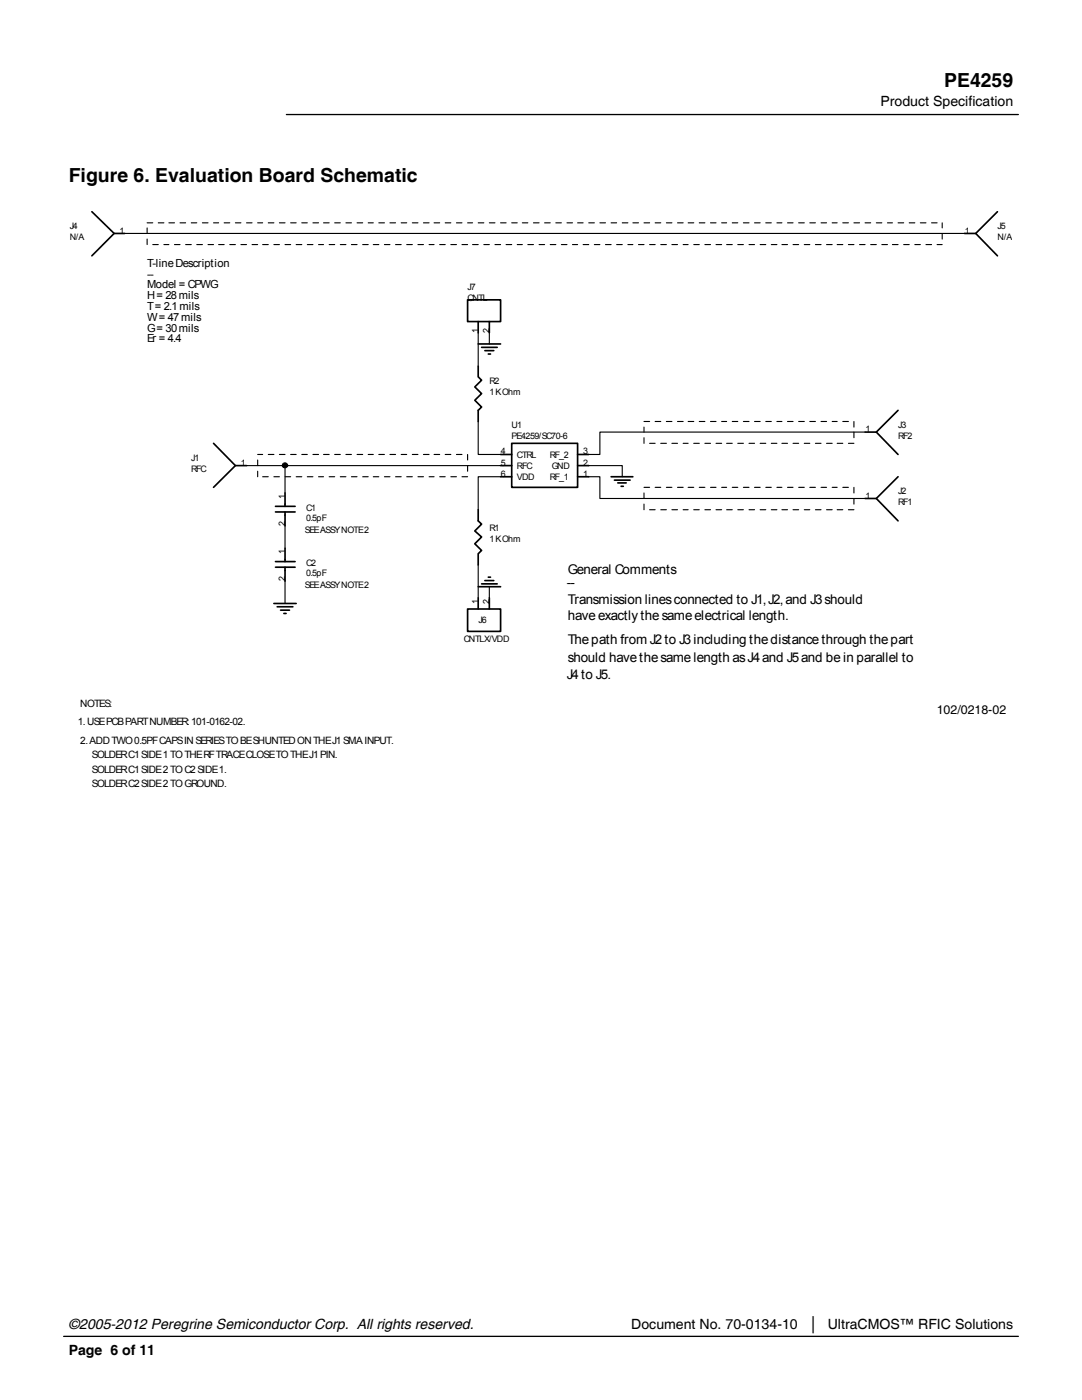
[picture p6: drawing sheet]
<svg xmlns="http://www.w3.org/2000/svg" width="216mm" height="279mm" viewBox="0 0 216 279" stroke-linecap="round" stroke-linejoin="round" font-family="sans-serif">
<path d="M57.1 22.9h146.1M12.7 266.7h190.5" fill="none" stroke="#000" stroke-width=".26"/>
<g fill="none" stroke="#000" stroke-width=".22">
<path d="M24.9 46.6h167.5M29.4 44.5h1.1M29.4 45.5v1.1M29.4 47.7v1.1M30.5 48.8h1.1M31.6 44.5h1.1M32.7 48.8h1M33.7 44.5h1.1M34.8 48.8h1.1M35.9 44.5h1.1M37 48.8h1.2M38.2 44.5h1.1"/>
<path d="M39.3 48.8h1.1M40.4 44.5h1.1M41.5 48.8h1.1M42.6 44.5h1M43.6 48.8h1.1M44.7 44.5h1.1M45.8 48.8h1.2M47 44.5h1.1M48.1 48.8h1.1M49.2 44.5h1.1M50.3 48.8h1.1M51.4 44.5h1"/>
<path d="M52.4 48.8h1.1M53.5 44.5h1.2M54.7 48.8h1.1M55.8 44.5h1.1M56.9 48.8h1.1M58 44.5h1.1M59.1 48.8h1.1M60.2 44.5h1.1M61.3 48.8h1.1M62.4 44.5h1.2M63.6 48.8h1M64.6 44.5h1.1"/>
<path d="M65.7 48.8h1.1M66.8 44.5h1.1M67.9 48.8h1.1M69 44.5h1.1M70.1 48.8h1.1M71.2 44.5h1.2M72.4 48.8h1.1M73.5 44.5h1M74.5 48.8h1.1M75.6 44.5h1.1M76.7 48.8h1.1M77.8 44.5h1.1"/>
<path d="M78.9 48.8h1.2M80.1 44.5h1.1M81.2 48.8h1.1M82.3 44.5h1.1M83.4 48.8h1.1M84.5 44.5h1.1M85.6 48.8h1M86.6 44.5h1.1M87.7 48.8h1.1M88.8 44.5h1.2M90 48.8h1.1M91.1 44.5h1.1"/>
<path d="M92.2 48.8h1.1M93.3 44.5h1M94.3 48.8h1.1M95.4 44.5h1.1M96.5 48.8h1.1M97.6 44.5h1.2M98.8 48.8h1.1M99.9 44.5h1.1M101 48.8h1.1M102.1 44.5h1.1M103.2 48.8h1M104.2 44.5h1.1"/>
<path d="M105.3 48.8h1.1M106.4 44.5h1.2M107.6 48.8h1.1M108.7 44.5h1.1M109.8 48.8h1.1M110.9 44.5h1.1M112 48.8h1.1M113.1 44.5h1.1M114.2 48.8h1.1M115.3 44.5h1.1M116.4 48.8h1.1M117.5 44.5h1.1"/>
<path d="M118.6 48.8h1.1M119.7 44.5h1.1M120.8 48.8h1.1M121.9 44.5h1.1M123 48.8h1.2M124.2 44.5h1.1M125.3 48.8h1M126.3 44.5h1.1M127.4 48.8h1.1M128.5 44.5h1.1M129.6 48.8h1.1M130.7 44.5h1.1"/>
<path d="M131.8 48.8h1.2M133 44.5h1.1M134.1 48.8h1.1M135.2 44.5h1.1M136.3 48.8h1M137.3 44.5h1.1M138.4 48.8h1.1M139.5 44.5h1.2M140.7 48.8h1.1M141.8 44.5h1.1M142.9 48.8h1.1M144 44.5h1"/>
<path d="M145 48.8h1.1M146.1 44.5h1.1M147.2 48.8h1.1M148.3 44.5h1.2M149.5 48.8h1.1M150.6 44.5h1.1M151.7 48.8h1.1M152.8 44.5h1.1M153.9 48.8h1.1M155 44.5h1M156 48.8h1.1M157.1 44.5h1.1"/>
<path d="M158.2 48.8h1.2M159.4 44.5h1.1M160.5 48.8h1.1M161.6 44.5h1.1M162.7 48.8h1.1M163.8 44.5h1.1M164.9 48.8h1.2M166.1 44.5h.9M167 48.8h1.2M168.2 44.5h1.1M169.3 48.8h1.1M170.4 44.5h1.1"/>
<path d="M171.5 48.8h1.1M172.6 44.5h1.1M173.7 48.8h1.2M174.9 44.5h1.1M176 48.8h1.1M177.1 44.5h1M178.1 48.8h1.1M179.2 44.5h1.1M180.3 48.8h1.1M181.4 44.5h1.1M182.5 48.8h1.1M183.6 44.5h1.2"/>
<path d="M184.8 48.8h1.1M185.9 44.5h1.1M187 48.8h1M188 44.5v1M188 46.6v1.1M95.4 66.4v6.7M97.6 66.4v2.2M49.2 92.9h7.7v5.5M51.4 90.7h1M51.4 91.8v1.1M51.4 94v1.1M52.4 95.1h1.1"/>
<path d="M53.5 90.7h1.2M54.7 95.1h1.1M55.8 90.7h1.1M56.9 92.9h43M56.9 95.1h1.1M58 90.7h1.1M59.1 95.1h1.1M60.2 90.7h1.1M61.3 95.1h1.1M62.4 90.7h1.2M63.6 95.1h1M64.6 90.7h1.1"/>
<path d="M65.7 95.1h1.1M66.8 90.7h1.1M67.9 95.1h1.1M69 90.7h1.1M70.1 95.1h1.1M71.2 90.7h1.2M72.4 95.1h1.1M73.5 90.7h1M74.5 95.1h1.1M75.6 90.7h1.1M76.7 95.1h1.1M77.8 90.7h1.1"/>
<path d="M78.9 95.1h1.2M80.1 90.7h1.1M81.2 95.1h1.1M82.3 90.7h1.1M83.4 95.1h1.1M84.5 90.7h1.1M85.6 95.1h1M86.6 90.7h1.1M87.7 95.1h1.1M88.8 90.7h1.2M90 95.1h1.1M91.1 90.7h1.1"/>
<path d="M92.2 95.1h1.1M93.3 90.7v1.1M93.3 92.9v1.1M95.4 84.1v6.6h4.5M99.9 95.1h-4.5v6.6M117.5 95.1h2.2v4.4h52.9M117.5 92.9h6.7v2.2M128.5 84.1h1.1M128.5 85.2v1M128.5 87.4v1.1M128.5 97.3h1.1M128.5 98.4v1.1"/>
<path d="M129.6 88.5h1.1M130.7 84.1h1.1M130.7 97.3h1.1M131.8 88.5h1.2M133 84.1h1.1M133 97.3h1.1M134.1 88.5h1.1M135.2 84.1h1.1M135.2 97.3h1.1M136.3 88.5h1M137.3 84.1h1.1M137.3 97.3h1.1"/>
<path d="M138.4 88.5h1.1M139.5 84.1h1.2M139.5 97.3h1.2M140.7 88.5h1.1M141.8 84.1h1.1M141.8 97.3h1.1M142.9 88.5h1.1M144 84.1h1M144 97.3h1M145 88.5h1.1M146.1 84.1h1.1M146.1 97.3h1.1"/>
<path d="M147.2 88.5h1.1M148.3 84.1h1.2M148.3 97.3h1.2M149.5 88.5h1.1M150.6 84.1h1.1M150.6 97.3h1.1M151.7 88.5h1.1M152.8 84.1h1.1M152.8 97.3h1.1M153.9 88.5h1.1M155 84.1h1M155 97.3h1"/>
<path d="M156 88.5h1.1M157.1 84.1h1.1M157.1 97.3h1.1M158.2 88.5h1.2M159.4 84.1h1.1M159.4 97.3h1.1M160.5 88.5h1.1M161.6 84.1h1.1M161.6 97.3h1.1M162.7 88.5h1.1M163.8 84.1h1.1M163.8 97.3h1.1"/>
<path d="M164.9 88.5h1.2M166.1 84.1h.9M166.1 97.3h.9M167 88.5h1.2M168.2 84.1h1.1M168.2 97.3h1.1M169.3 88.5h1.1M170.4 84.1v1.1M170.4 86.2v1.2M170.4 97.3v1.1M170.4 99.5v1.1M172.6 86.2h-52.9v4.5h-2.2"/>
<path d="M56.9 104.9v4.5M56.9 116v4.4M95.4 112.8v6.5M97.6 117.1v2.2M128.5 100.6v1.1M129.6 101.7h1.1M131.8 101.7h1.2M134.1 101.7h1.1M136.3 101.7h1M138.4 101.7h1.1M140.7 101.7h1.1M142.9 101.7h1.1"/>
<path d="M145 101.7h1.1M147.2 101.7h1.1M149.5 101.7h1.1M151.7 101.7h1.1M153.9 101.7h1.1M156 101.7h1.1M158.2 101.7h1.2M160.5 101.7h1.1M162.7 101.7h1.1M164.9 101.7h1.2M167 101.7h1.2M169.3 101.7h1.1"/>
</g>
<g fill="none" stroke="#000" stroke-width=".33">
<path d="M18.3 42.2l4.5 4.4M24.9 46.6h-2.1l-4.5 4.5M93.3 59.8h6.6v4.4h-6.6zM192.4 46.6h2.3l4.3 4.5M199 42.2l-4.3 4.4M95.4 68.6h4.5M95.4 73.1v2.1l.7 .7-1.4 1.3 1.4 1.3-1.4 1.4 1.4 1.3-.7 .7v2.2M95.4 64.2v2.2M96.1 69.3h3.1M96.8 70h1.7M97.4 70.7h.5M97.6 64.2v2.2"/>
<path d="M42.6 88.5l4.4 4.4M49.2 92.9h-2.2l-4.4 4.4M56.9 98.4v2.6M99.9 95.1h2.2M99.9 92.9h2.2M99.9 90.7h2.2M102.1 88.5h13.2v8.8h-13.2zM115.3 95.1h2.2M115.3 92.9h2.2M115.3 90.7h2.2M121.9 95.1h4.4M122.6 95.8h3.1"/>
<path d="M123.3 96.4h1.6M123.9 97h.5M172.6 86.2h2.3l4.3 4.5M172.6 99.5h2.3l4.3 4.4M179.2 81.9l-4.3 4.3M179.2 95.1l-4.3 4.4M55 101h3.9M55 102.2h3.9M55 112.1h3.9M55 113.2h3.9M56.9 102.2v2.7M56.9 109.4v2.7"/>
<path d="M56.9 113.2v2.8M95.4 117.1h4.5M95.4 101.7v2.2l.7 .7-1.4 1.4 1.4 1.2-1.4 1.3 1.4 1.4-.7 .6v2.3M95.4 119.3v2.2M96.1 116.5h3.1M96.8 115.9h1.7M97.4 115.2h.5M97.6 119.3v2.2M54.7 120.4h4.4M55.3 121.1h3.1M56 121.8h1.8M56.6 122.4h.5"/>
<path d="M93.3 121.5h6.6v4.5h-6.6z"/>
</g>
<circle cx="56.9" cy="92.9" r=".53" fill="#000"/>
<circle cx="56.9" cy="92.9" r=".53" fill="none" stroke="#000" stroke-width=".2"/>
<g font-size="3.9">
<text x="188.4" y="17.4">PE4259</text>
<text x="13.7" y="36.4">Figure 6. Evaluation Board Schematic</text>
</g>
<g font-size="2.8">
<text x="175.7" y="21.1">Product Specification</text>
<text x="13.7" y="265.3">©2005-2012 Peregrine Semiconductor Corp. All rights reserved.</text>
<text x="126" y="265.3">Document No. 70-0134-10</text>
<text x="161.5" y="265.3">│ UltraCMOS™ RFIC Solutions</text>
<text x="13.7" y="270.4">Page 6 of 11</text>
</g>
<g font-size="2.7">
<text x="113.1" y="117.1">--</text>
<text x="113.3" y="114.5">General Comments</text>
<text x="113.3" y="120.5">Transmission lines connected to J1, J2, and J3 should</text>
<text x="113.3" y="123.7">have exactly the same electrical length.</text>
<text x="113.3" y="128.6">The path from J2 to J3 including the distance through the part</text>
<text x="113.1" y="135.4">J4 to J5.</text>
<text x="113.3" y="132.1">should have the same length as J4 and J5 and be in parallel to</text>
</g>
<text font-size="2.5" x="186.9" y="142.6">102/0218-02</text>
<g font-size="2.2">
<text x="29.3" y="53.3">T-line Description</text>
<text x="29.3" y="55.4">--</text>
<text x="29.3" y="57.6">Model = CPWG</text>
<text x="29.3" y="59.7">H = 28 mils</text>
<text x="29.3" y="61.9">T = 2.1 mils</text>
<text x="29.3" y="64.1">W = 47 mils</text>
<text x="29.3" y="66.2">G = 30 mils</text>
<text x="29.3" y="68.3">Er = 4.4</text>
</g>
<g font-size="2">
<text x="16" y="141.1">NOTES:</text>
<text x="15.5" y="144.7">1. USE PCB PART NUMBER: 101-0162-02.</text>
<text x="16" y="148.4">2. ADD TWO 0.5PF CAPS IN SERIES TO BE SHUNTED ON THE J1 SMA INPUT.</text>
<text x="18.4" y="151.2">SOLDER C1 SIDE 1 TO THE RF TRACE CLOSE TO THE J1 PIN.</text>
<text x="18.4" y="154.2">SOLDER C1 SIDE 2 TO C2 SIDE 1.</text>
<text x="18.4" y="157.1">SOLDER C2 SIDE 2 TO GROUND.</text>
</g>
<g font-size="1.8">
<text x="13.9" y="45.7">J4</text>
<text x="13.9" y="48">N/A</text>
<text x="23.8" y="46.6">1</text>
<text x="192.5" y="46.6">1</text>
<text x="199.1" y="45.7">J5</text>
<text x="199.1" y="48">N/A</text>
<text x="93.3" y="58">J7</text>
<text x="93.3" y="60.2">CNTL</text>
<text x="95.5" y="66.4" transform="rotate(-90 95.5 66.4)">1</text>
<text x="97.6" y="66.4" transform="rotate(-90 97.6 66.4)">2</text>
<text x="97.6" y="76.6">R2</text>
<text x="97.6" y="78.8">1 K Ohm</text>
<text x="102.1" y="85.4">U1</text>
<text x="102.1" y="87.6">PE4259/SC70-6</text>
<text x="172.7" y="86.3">1</text>
<text x="179.2" y="85.4">J3</text>
<text x="179.2" y="87.6">RF2</text>
<text x="38.1" y="92">J1</text>
<text x="38.1" y="94.2">RFC</text>
<text x="48.1" y="92.9">1</text>
<text x="99.9" y="90.7">4</text>
<text x="99.9" y="92.9">5</text>
<text x="99.9" y="95.1">6</text>
<text x="103.1" y="91.4">CTRL</text>
<text x="103.1" y="93.6">RFC</text>
<text x="103.1" y="95.8">VDD</text>
<text x="109.7" y="95.8">RF_1</text>
<text x="109.7" y="91.4">RF_2</text>
<text x="110.1" y="93.6">GND</text>
<text x="116.4" y="92.9">2</text>
<text x="116.4" y="95.1">1</text>
<text x="116.4" y="90.7">3</text>
<text x="56.9" y="99.5" transform="rotate(-90 56.9 99.5)">1</text>
<text x="61.1" y="101.9">C1</text>
<text x="172.7" y="99.5">1</text>
<text x="179.2" y="98.6">J2</text>
<text x="179.2" y="100.8">RF1</text>
<text x="56.9" y="105" transform="rotate(-90 56.9 105)">2</text>
<text x="60.9" y="106.4">SEE ASSY NOTE 2</text>
<text x="61.1" y="103.9">0.5pF</text>
<text x="97.6" y="106">R1</text>
<text x="56.9" y="110.5" transform="rotate(-90 56.9 110.5)">1</text>
<text x="61.1" y="113">C2</text>
<text x="97.6" y="108.2">1 K Ohm</text>
<text x="56.9" y="116" transform="rotate(-90 56.9 116)">2</text>
<text x="60.9" y="117.3">SEE ASSY NOTE 2</text>
<text x="61.1" y="114.9">0.5pF</text>
<text x="95.5" y="120.5" transform="rotate(-90 95.5 120.5)">1</text>
<text x="95.5" y="124.4">J6</text>
<text x="97.6" y="120.5" transform="rotate(-90 97.6 120.5)">2</text>
<text x="92.6" y="128.2">CNTLX/VDD</text>
</g>
</svg>
